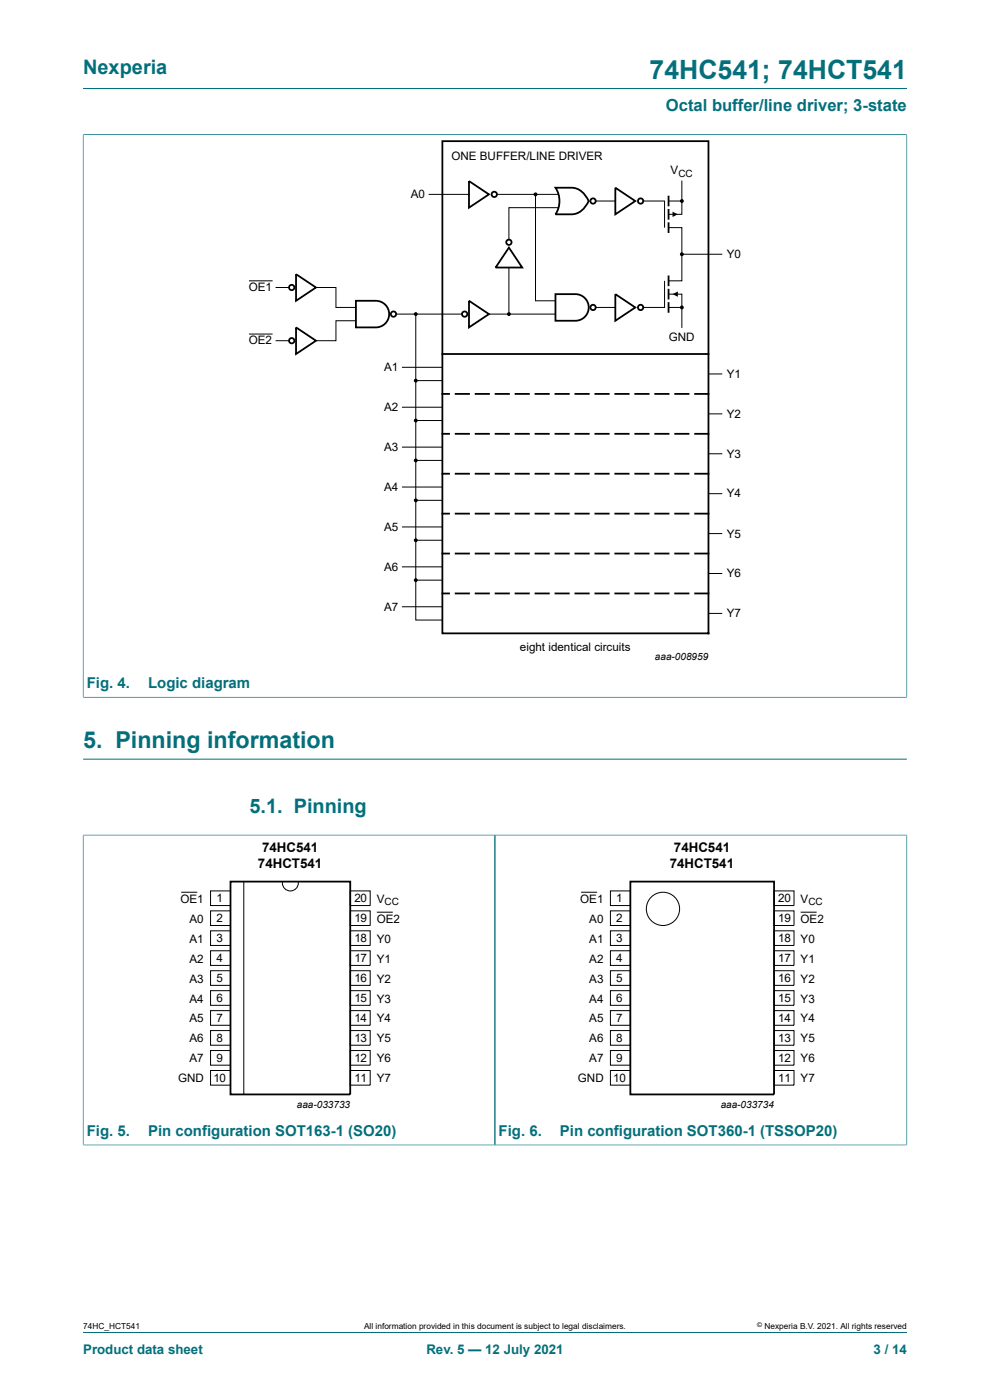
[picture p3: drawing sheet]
<svg xmlns="http://www.w3.org/2000/svg" width="210mm" height="297mm" viewBox="0 0 210 297" stroke-linecap="round" stroke-linejoin="round" font-family="sans-serif">
<path d="M17.6 18.8h174.8M17.6 28.6h174.8M17.6 28.5v119.5M192.4 28.5v119.5M17.6 147.9h174.8M17.6 177.2h174.8M17.6 177.1v65.9M17.6 161.1h174.8M105 177.2v65.7M192.4 177.1v65.9M17.6 242.9h174.8M17.6 282.6h174.8" fill="none" stroke="#036f7b" stroke-width=".21"/>
<g fill="none" stroke="#000" stroke-width=".21">
<path d="M144.6 38.4v7.1h-2.8M52.9 59.6h4.8M91 41.2h8.5M105.4 41.2h13M107.9 56.8v9.8M113.6 41.2v22.6h4.2M118.4 44.1h-10.5v6.7M126.4 42.6h4.1M136.5 42.6h4.5v5.7M141 59.6v5.6h-4.5M141.8 48.3h2.8v5.6M141.8 42.6h2.8"/>
<path d="M153.1 53.9h-8.5v5.7h-2.8M52.9 70.9h4.8M58.6 61h2.7M58.6 72.3h2.7M67 61h4.3v4.2h4.2M75.5 68h-4.2v4.3h-4.3M84 66.6h14M85.4 77.9h8.4M88.2 66.6v64.9h5.6M103.7 66.6h14.1M126.4 65.2h4.1M141.8 62.4h2.8v7.1"/>
<path d="M141.8 65.2h2.8M150.3 79.3h2.8M85.4 86.4h8.4M85.4 94.9h8.4M88.2 80.7h5.6M88.2 89.2h5.6M88.2 97.7h5.6M150.3 87.8h2.8M150.3 96.3h2.8M85.4 103.3h8.4M85.4 111.8h8.4M88.2 106.1h5.6"/>
<path d="M88.2 114.6h5.6M150.3 104.7h2.8M150.3 113.2h2.8M85.4 120.3h8.4M85.4 128.7h8.4M88.2 123.1h5.6M150.3 121.7h2.8M150.3 130.1h2.8M38.4 189.3h3.4M44.7 189h4.2v3.1h-4.2zM44.7 193.2h4.2v3.1h-4.2zM44.7 197.5h4.2v3.1h-4.2z"/>
<path d="M51.7 187v45.3M59.9 187a1.71 1.71 0 0 0 1.7 2 1.71 1.71 0 0 0 1.7-2M74.3 197.5h4.2v3.1h-4.2zM74.3 189h4.2v3.1h-4.2zM74.3 193.2h4.2v3.1h-4.2zM79.9 193.5h3.4M123.3 189.3h3.4M129.5 189h4.2v3.1h-4.2zM129.5 193.2h4.2v3.1h-4.2zM129.5 197.5h4.2v3.1h-4.2zM164.2 197.5h4.2v3.1h-4.2zM164.2 189h4.2v3.1h-4.2z"/>
<path d="M164.2 193.2h4.2v3.1h-4.2zM169.8 193.5h3.4M44.7 201.7h4.2v3.1h-4.2zM44.7 205.9h4.2v3.1h-4.2zM44.7 210.2h4.2v3.1h-4.2zM44.7 214.4h4.2v3.1h-4.2zM44.7 218.6h4.2v3.1h-4.2zM74.3 214.4h4.2v3.1h-4.2zM74.3 218.6h4.2v3.1h-4.2zM74.3 205.9h4.2v3.1h-4.2zM74.3 210.2h4.2v3.1h-4.2zM74.3 201.7h4.2v3.1h-4.2z"/>
<path d="M129.5 201.7h4.2v3.1h-4.2zM129.5 205.9h4.2v3.1h-4.2zM129.5 210.2h4.2v3.1h-4.2zM129.5 214.4h4.2v3.1h-4.2zM129.5 218.6h4.2v3.1h-4.2zM164.2 214.4h4.2v3.1h-4.2zM164.2 218.6h4.2v3.1h-4.2zM164.2 205.9h4.2v3.1h-4.2zM164.2 210.2h4.2v3.1h-4.2zM164.2 201.7h4.2v3.1h-4.2zM44.7 222.9h4.2v3.1h-4.2zM44.7 227.1h4.2v3.1h-4.2z"/>
<path d="M74.3 222.9h4.2v3.1h-4.2zM74.3 227.1h4.2v3.1h-4.2zM129.5 222.9h4.2v3.1h-4.2zM129.5 227.1h4.2v3.1h-4.2zM164.2 222.9h4.2v3.1h-4.2zM164.2 227.1h4.2v3.1h-4.2z"/>
<circle cx="140.6" cy="192.8" r="3.5"/>
</g>
<g fill="none" stroke="#000" stroke-width=".38">
<path d="M93.8 29.9h56.5v104.5h-56.5zM99.5 38.4l4.2 2.8-4.2 2.9zM117.8 39.8h3.4a4.1 4.1 0 0 1 3.7 2.8 4.4 4.4 0 0 1-3.7 2.9h-3.4a5.1 5.1 0 0 0 0-5.7zM130.5 39.8l4.3 2.8-4.3 2.9zM62.8 58.2l4.2 2.8-4.2 2.8zM107.9 52.5l2.9 4.3h-5.7zM141.8 41.5v2.3M141.8 44.3v2.3M141.8 47.2v2.2M141.8 58.4v2.3M62.8 69.5l4.2 2.8-4.2 2.8zM75.5 63.8h4.2a2.82 2.82 0 0 1 2.9 2.8 2.82 2.82 0 0 1-2.9 2.9h-4.2z"/>
<path d="M93.8 75.1h56.5M99.5 63.8l4.2 2.8-4.2 2.9zM117.8 62.4h4.3a2.82 2.82 0 0 1 2.8 2.8 2.82 2.82 0 0 1-2.8 2.8h-4.3zM130.5 62.4l4.3 2.8-4.3 2.8zM141.8 61.3v2.2M141.8 64.1v2.3M93.8 83.6h1.4M93.8 92h1.4M96.7 83.6h2.8M96.7 92h2.8M100.9 83.6h2.8M100.9 92h2.8"/>
<path d="M105.1 83.6h2.8M105.1 92h2.8M109.4 83.6h2.8M109.4 92h2.8M113.6 83.6h2.8M113.6 92h2.8M117.8 83.6h2.8M117.8 92h2.8M122.1 83.6h2.8M122.1 92h2.8M126.3 83.6h2.8M126.3 92h2.8"/>
<path d="M130.5 83.6h2.8M130.5 92h2.8M134.8 83.6h2.8M134.8 92h2.8M139 83.6h2.8M139 92h2.8M143.2 83.6h2.8M143.2 92h2.8M147.5 83.6h2.8M147.5 92h2.8M93.8 100.5h1.4M93.8 109h1.4"/>
<path d="M93.8 117.4h1.4M96.7 100.5h2.8M96.7 109h2.8M96.7 117.4h2.8M100.9 100.5h2.8M100.9 109h2.8M100.9 117.4h2.8M105.1 100.5h2.8M105.1 109h2.8M105.1 117.4h2.8M109.4 100.5h2.8M109.4 109h2.8"/>
<path d="M109.4 117.4h2.8M113.6 100.5h2.8M113.6 109h2.8M113.6 117.4h2.8M117.8 100.5h2.8M117.8 109h2.8M117.8 117.4h2.8M122.1 100.5h2.8M122.1 109h2.8M122.1 117.4h2.8M126.3 100.5h2.8M126.3 109h2.8"/>
<path d="M126.3 117.4h2.8M130.5 100.5h2.8M130.5 109h2.8M130.5 117.4h2.8M134.8 100.5h2.8M134.8 109h2.8M134.8 117.4h2.8M139 100.5h2.8M139 109h2.8M139 117.4h2.8M143.2 100.5h2.8M143.2 109h2.8"/>
<path d="M143.2 117.4h2.8M147.5 100.5h2.8M147.5 109h2.8M147.5 117.4h2.8M93.8 125.9h1.4M96.7 125.9h2.8M100.9 125.9h2.8M105.1 125.9h2.8M109.4 125.9h2.8M113.6 125.9h2.8M117.8 125.9h2.8M122.1 125.9h2.8"/>
<path d="M126.3 125.9h2.8M130.5 125.9h2.8M134.8 125.9h2.8M139 125.9h2.8M143.2 125.9h2.8M147.5 125.9h2.8M48.9 187h25.4v45.2h-25.4zM133.7 187h30.5v45.2h-30.5z"/>
<circle cx="104.8" cy="41.2" r=".56"/>
<circle cx="107.9" cy="51.4" r=".56"/>
<circle cx="125.8" cy="42.6" r=".56"/>
<circle cx="135.9" cy="42.6" r=".56"/>
<circle cx="61.9" cy="61" r=".56"/>
<circle cx="61.9" cy="72.3" r=".56"/>
<circle cx="83.5" cy="66.6" r=".56"/>
<circle cx="98.6" cy="66.6" r=".56"/>
<circle cx="125.8" cy="65.2" r=".56"/>
<circle cx="135.9" cy="65.2" r=".56"/>
</g>
<g fill="#000">
<path d="M142.7 44.9l1.1 .6-1.1 .5zM142.7 62.4l1.1-.6v1.2z"/>
<circle cx="113.6" cy="41.2" r=".28"/>
<circle cx="144.6" cy="53.9" r=".28"/>
<circle cx="144.6" cy="42.6" r=".28"/>
<circle cx="88.2" cy="66.6" r=".28"/>
<circle cx="107.9" cy="66.6" r=".28"/>
<circle cx="144.6" cy="65.2" r=".28"/>
<circle cx="88.2" cy="97.7" r=".28"/>
<circle cx="88.2" cy="89.2" r=".28"/>
<circle cx="88.2" cy="80.7" r=".28"/>
<circle cx="88.2" cy="114.6" r=".28"/>
<circle cx="88.2" cy="106.1" r=".28"/>
<circle cx="88.2" cy="123.1" r=".28"/>
</g>
<g fill="none" stroke="#000" stroke-width=".25">
<circle cx="113.6" cy="41.2" r=".28"/>
<circle cx="144.6" cy="53.9" r=".28"/>
<circle cx="144.6" cy="42.6" r=".28"/>
<circle cx="88.2" cy="66.6" r=".28"/>
<circle cx="107.9" cy="66.6" r=".28"/>
<circle cx="144.6" cy="65.2" r=".28"/>
<circle cx="88.2" cy="97.7" r=".28"/>
<circle cx="88.2" cy="89.2" r=".28"/>
<circle cx="88.2" cy="80.7" r=".28"/>
<circle cx="88.2" cy="114.6" r=".28"/>
<circle cx="88.2" cy="106.1" r=".28"/>
<circle cx="88.2" cy="123.1" r=".28"/>
</g>
<text font-size="5.6" fill="#036f7b" x="137.8" y="16.8">74HC541; 74HCT541</text>
<text font-size="4.9" fill="#036f7b" x="17.6" y="158.7">5. Pinning information</text>
<g font-size="4.2" fill="#036f7b">
<text x="17.6" y="15.6">Nexperia</text>
<text x="52.9" y="172.5">5.1. Pinning</text>
</g>
<text font-size="3.5" fill="#036f7b" x="141.2" y="23.7">Octal buffer/line driver; 3-state</text>
<g font-size="3.2" fill="#036f7b">
<text x="18.4" y="146.1">Fig. 4.</text>
<text x="31.4" y="146.1">Logic diagram</text>
<text x="18.4" y="241">Fig. 5.</text>
<text x="31.4" y="241">Pin configuration SOT163-1 (SO20)</text>
<text x="105.8" y="241">Fig. 6.</text>
<text x="118.8" y="241">Pin configuration SOT360-1 (TSSOP20)</text>
</g>
<g font-size="2.8">
<text x="54.7" y="184.2">74HCT541</text>
<text x="55.6" y="180.8">74HC541</text>
<text x="142.1" y="184.2">74HCT541</text>
<text x="143" y="180.8">74HC541</text>
</g>
<g font-size="2.8" fill="#036f7b">
<text x="17.6" y="287.2">Product data sheet</text>
<text x="90.4" y="287.2">Rev. 5 — 12 July 2021</text>
<text x="185.3" y="287.2">3 / 14</text>
</g>
<g font-size="2.5">
<text x="95.8" y="33.9">ONE BUFFER/LINE DRIVER</text>
<text x="142.2" y="36.9">V</text>
<text x="87.1" y="42">A0</text>
<text x="154.2" y="54.7">Y0</text>
<text x="52.8" y="61.8">OE1</text>
<text x="52.8" y="73.1">OE2</text>
<text x="141.9" y="72.2">GND</text>
<text x="81.5" y="78.7">A1</text>
<text x="154.2" y="80.1">Y1</text>
<text x="81.5" y="87.2">A2</text>
<text x="154.2" y="88.6">Y2</text>
<text x="81.5" y="95.7">A3</text>
<text x="154.2" y="97.1">Y3</text>
<text x="81.5" y="104.1">A4</text>
<text x="154.2" y="105.5">Y4</text>
<text x="81.5" y="112.6">A5</text>
<text x="154.2" y="114">Y5</text>
<text x="81.5" y="121.1">A6</text>
<text x="154.2" y="122.5">Y6</text>
<text x="81.5" y="129.5">A7</text>
<text x="154.2" y="130.9">Y7</text>
<text x="110.3" y="138">eight identical circuits</text>
<text x="38.3" y="191.5">OE1</text>
<text x="45.9" y="191.4">1</text>
<text x="75.2" y="191.4">20</text>
<text x="79.9" y="191.5">V</text>
<text x="123.1" y="191.5">OE1</text>
<text x="130.7" y="191.4">1</text>
<text x="165.1" y="191.4">20</text>
<text x="169.8" y="191.5">V</text>
<text x="40.2" y="195.7">A0</text>
<text x="45.9" y="195.7">2</text>
<text x="75.2" y="195.7">19</text>
<text x="79.9" y="195.7">OE2</text>
<text x="125" y="195.7">A0</text>
<text x="130.7" y="195.7">2</text>
<text x="165.1" y="195.7">19</text>
<text x="169.8" y="195.7">OE2</text>
<text x="40.2" y="200">A1</text>
<text x="45.9" y="199.9">3</text>
<text x="75.2" y="199.9">18</text>
<text x="79.9" y="200">Y0</text>
<text x="125" y="200">A1</text>
<text x="130.7" y="199.9">3</text>
<text x="165.1" y="199.9">18</text>
<text x="169.8" y="200">Y0</text>
<text x="40.2" y="204.2">A2</text>
<text x="40.2" y="208.4">A3</text>
<text x="45.9" y="204.1">4</text>
<text x="45.9" y="208.4">5</text>
<text x="75.2" y="208.4">16</text>
<text x="75.2" y="204.1">17</text>
<text x="79.9" y="204.2">Y1</text>
<text x="79.9" y="208.4">Y2</text>
<text x="125" y="204.2">A2</text>
<text x="125" y="208.4">A3</text>
<text x="130.7" y="204.1">4</text>
<text x="130.7" y="208.4">5</text>
<text x="165.1" y="208.4">16</text>
<text x="165.1" y="204.1">17</text>
<text x="169.8" y="204.2">Y1</text>
<text x="169.8" y="208.4">Y2</text>
<text x="40.2" y="212.7">A4</text>
<text x="45.9" y="212.6">6</text>
<text x="75.2" y="212.6">15</text>
<text x="79.9" y="212.7">Y3</text>
<text x="125" y="212.7">A4</text>
<text x="130.7" y="212.6">6</text>
<text x="165.1" y="212.6">15</text>
<text x="169.8" y="212.7">Y3</text>
<text x="40.2" y="216.9">A5</text>
<text x="40.2" y="221.1">A6</text>
<text x="45.9" y="216.8">7</text>
<text x="45.9" y="221.1">8</text>
<text x="75.2" y="216.8">14</text>
<text x="75.2" y="221.1">13</text>
<text x="79.9" y="216.9">Y4</text>
<text x="79.9" y="221.1">Y5</text>
<text x="125" y="216.9">A5</text>
<text x="125" y="221.1">A6</text>
<text x="130.7" y="216.8">7</text>
<text x="130.7" y="221.1">8</text>
<text x="165.1" y="216.8">14</text>
<text x="165.1" y="221.1">13</text>
<text x="169.8" y="216.9">Y4</text>
<text x="169.8" y="221.1">Y5</text>
<text x="40.2" y="225.4">A7</text>
<text x="45.9" y="225.3">9</text>
<text x="75.2" y="225.3">12</text>
<text x="79.9" y="225.4">Y6</text>
<text x="125" y="225.4">A7</text>
<text x="130.7" y="225.3">9</text>
<text x="165.1" y="225.3">12</text>
<text x="169.8" y="225.4">Y6</text>
<text x="37.8" y="229.6">GND</text>
<text x="45.3" y="229.5">10</text>
<text x="75.2" y="229.5">11</text>
<text x="79.9" y="229.6">Y7</text>
<text x="122.6" y="229.6">GND</text>
<text x="130.1" y="229.5">10</text>
<text x="165.1" y="229.5">11</text>
<text x="169.8" y="229.6">Y7</text>
</g>
<g font-size="2.1">
<text x="143.9" y="37.5">CC</text>
<text x="138.9" y="140">aaa-008959</text>
<text x="81.6" y="192">CC</text>
<text x="171.5" y="192">CC</text>
<text x="63" y="235">aaa-033733</text>
<text x="152.9" y="235">aaa-033734</text>
</g>
<g font-size="1.8">
<text x="17.6" y="282">74HC_HCT541</text>
<text x="77.2" y="282">All information provided in this document is subject to legal disclaimers.</text>
<text x="162.2" y="282">Nexperia B.V. 2021. All rights reserved</text>
</g>
<text font-size="1.4" x="160.6" y="281.6">©</text>
</svg>
